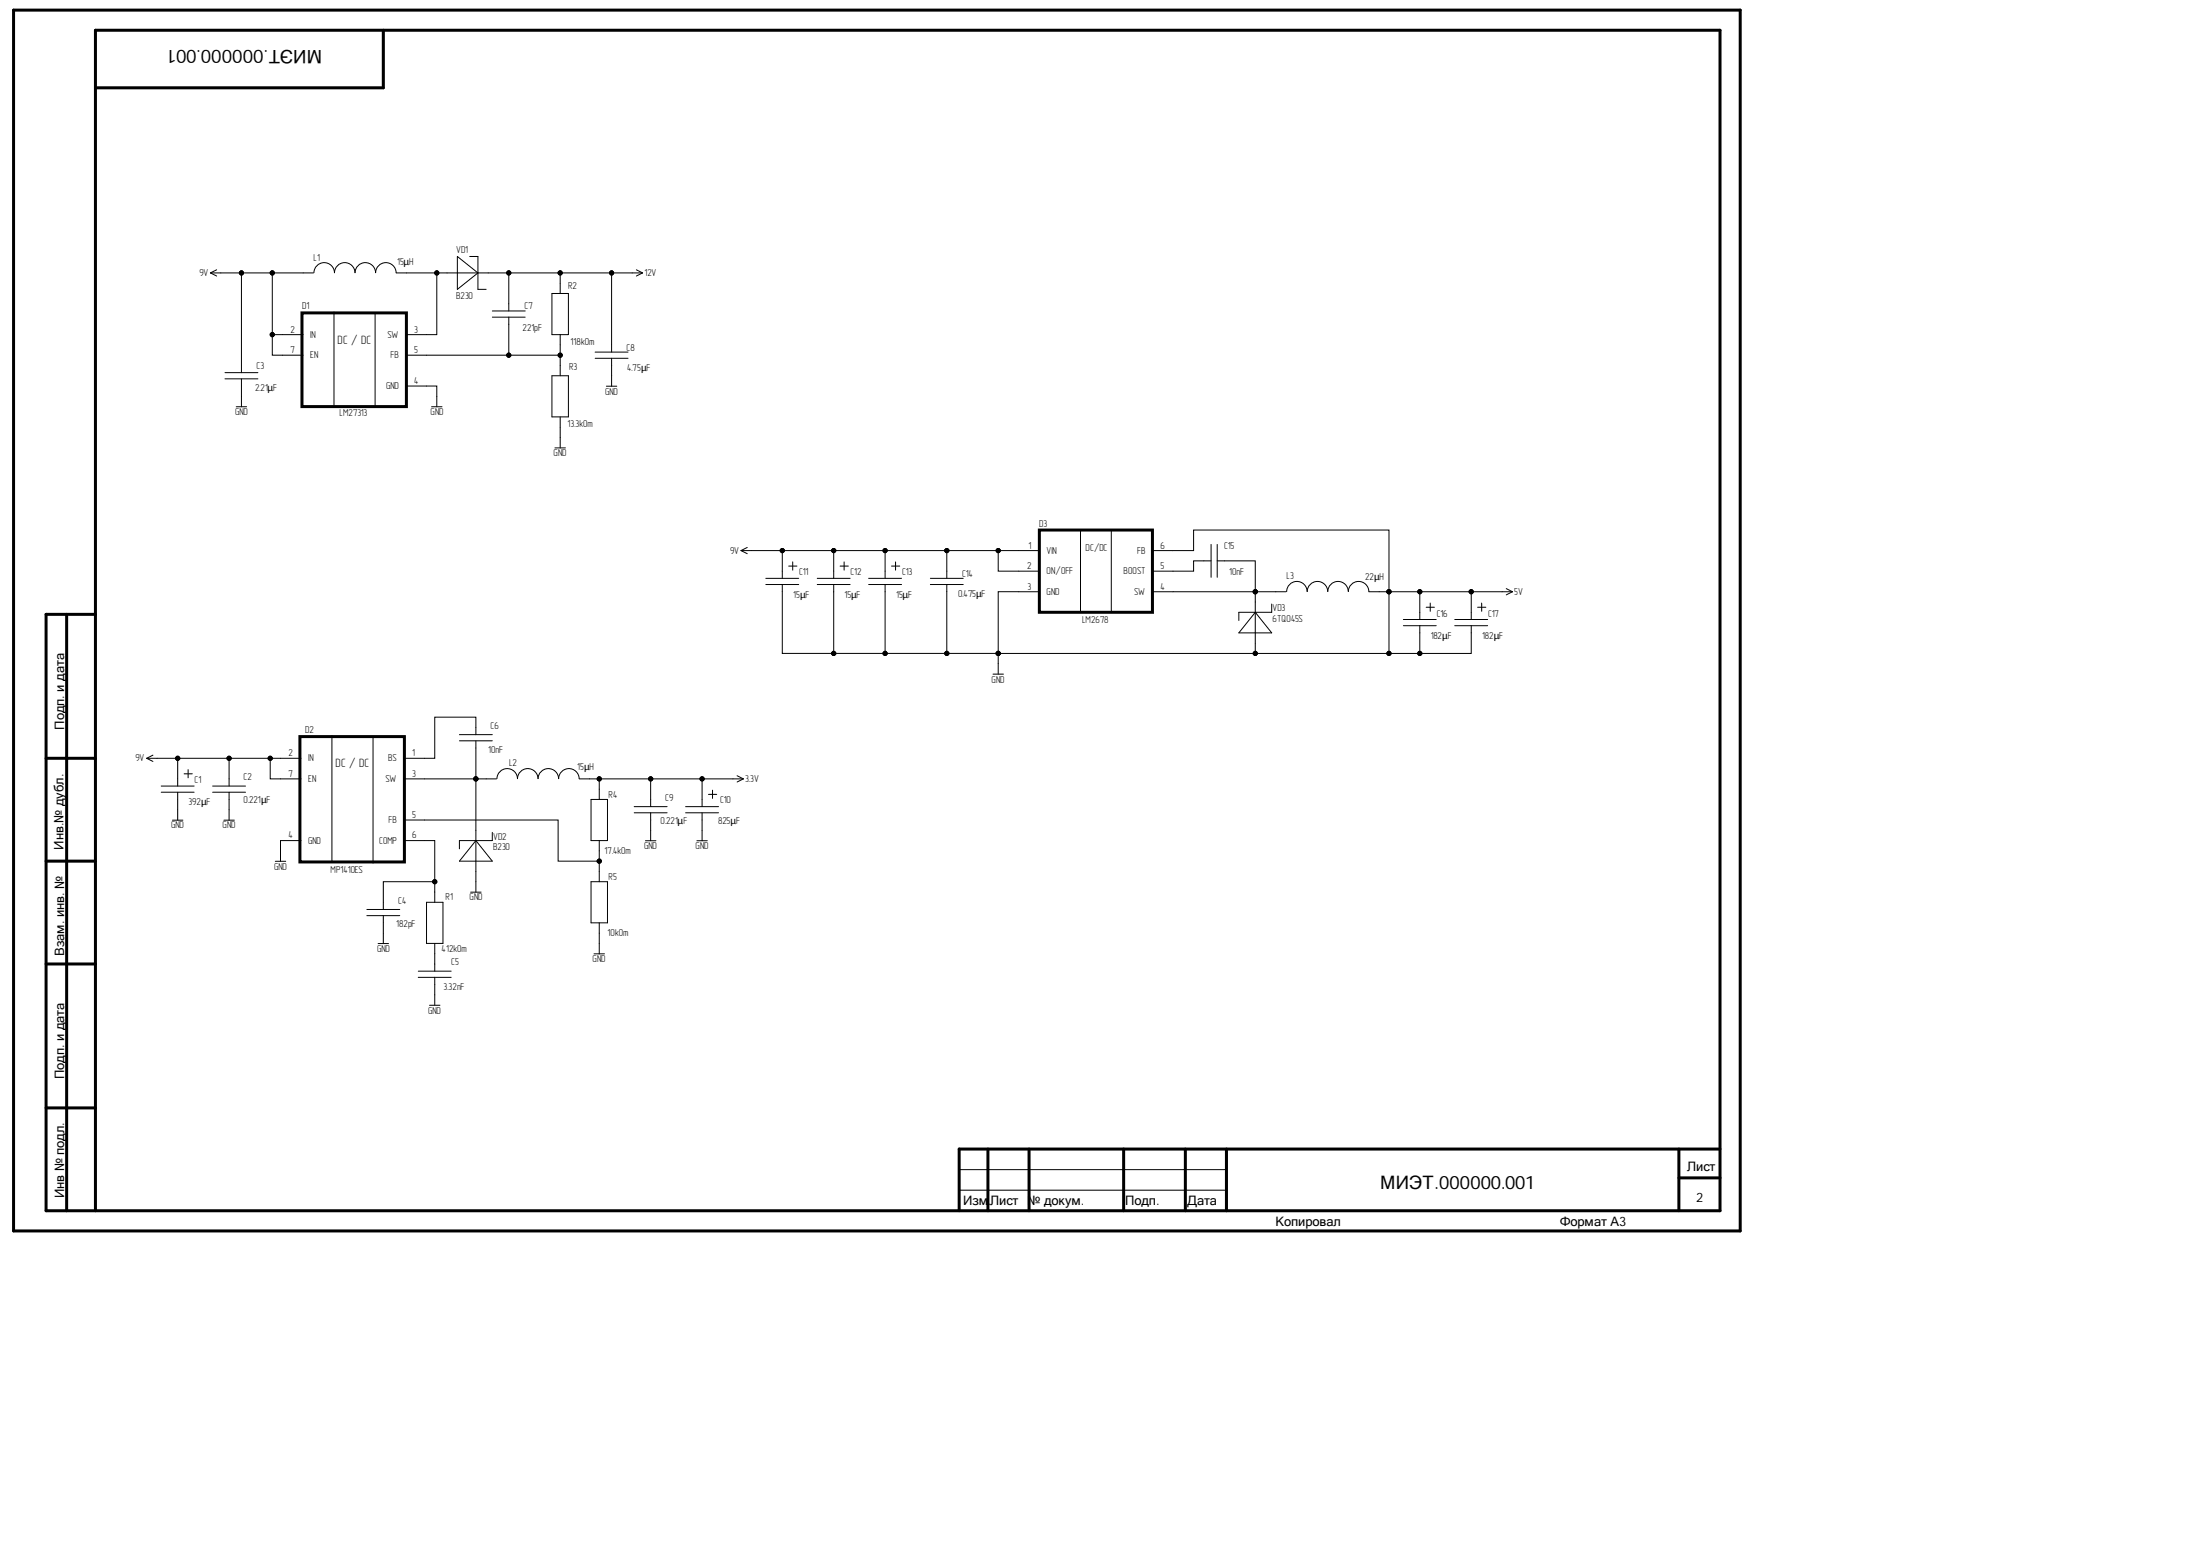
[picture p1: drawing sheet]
# Altium schematic sheet sheet2.SchDoc
size 420 x 297 mm; DocumentNumber: МИЭТ.000000.001; SheetNumber: 2

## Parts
C1  value 392μF  (hidden comment: 392μFФ ±* * * *, *)
C2  value 0.221μF  (hidden comment: 0.221μFФ ±* * * *, *)
C3  value 2.21μF  (hidden comment: 2.21μFФ ±* * * *, *)
C4  value 182pF  (hidden comment: 182pFФ ±* * * *, *)
C5  value 3.32nF  (hidden comment: 3.32nFФ ±* * * *, *)
C6  value 10nF  (hidden comment: 10nFФ ±* * * *, *)
C7  value 221pF  (hidden comment: 221pFФ ±* * * *, *)
C8  value 4.75μF  (hidden comment: 4.75μFФ ±* * * *, *)
C9  value 0.221μF  (hidden comment: 0.221μFФ ±* * * *, *)
C10  value 825μF  (hidden comment: 825μFФ ±* 6.3V * *, *)
C11  value 15μF  (hidden comment: 15μFФ ±* * * *, *)
C12  value 15μF  (hidden comment: 15μFФ ±* * * *, *)
C13  value 15μF  (hidden comment: 15μFФ ±* * * *, *)
C14  value 0.475μF  (hidden comment: 0.475μFФ ±* * * *, *)
C15  value 10nF  (hidden comment: 10nFФ ±* * * *, *)
C16  value 182μF  (hidden comment: 182μFФ ±* * * *, *)
C17  value 182μF  (hidden comment: 182μFФ ±* * * *, *)
D1  LM27313
D2  MP1410ES
D3  LM2678
L1  15μH
L2  15μH
L3  22μH
R1  value 412kOm
R2  value 118kOm
R3  value 13.3kOm
R4  value 17.4kOm
R5  value 10kOm
VD1  B230
VD2  B230
VD3  6TQ045S

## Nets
3.3V: C9.2 C10.1 L2.9 R4.2
5V: C1.2 C2.1 C3.1 C4.1 C5.1 C8.1 C9.1 C10.2 C11.2 C12.2 C13.2 C14.1 C16.1 C16.2 C17.1 C17.2 D1.4(GND) D2.4(GND) D3.3(GND) D3.6(FB) L3.9 R3.2 R5.1 VD2.10 VD3.10  [also labelled GND]
9V: C1.1 C2.2 C3.2 C11.1 C12.1 C13.1 C14.2 D1.2(IN) D1.7(EN) D2.2(IN) D2.7(EN) D3.1(VIN) D3.2(ON/OFF) L1.8
12V: C7.2 C8.2 R2.1 VD1.11
NetC4_2: C4.2 D2.6(COMP) R1.2
NetC5_2: C5.2 R1.1
NetC6_1: C6.1 D2.3(SW) L2.8 VD2.11
NetC6_2: C6.2 D2.1(BS)
NetC7_1: C7.1 D1.5(FB) R2.2 R3.1
NetC15_1: C15.1 D3.4(SW) L3.8 VD3.11
NetC15_2: C15.2 D3.5(BOOST)
NetD1_3: D1.3(SW) L1.9 VD1.10
NetD2_5: D2.5(FB) R4.1 R5.2
